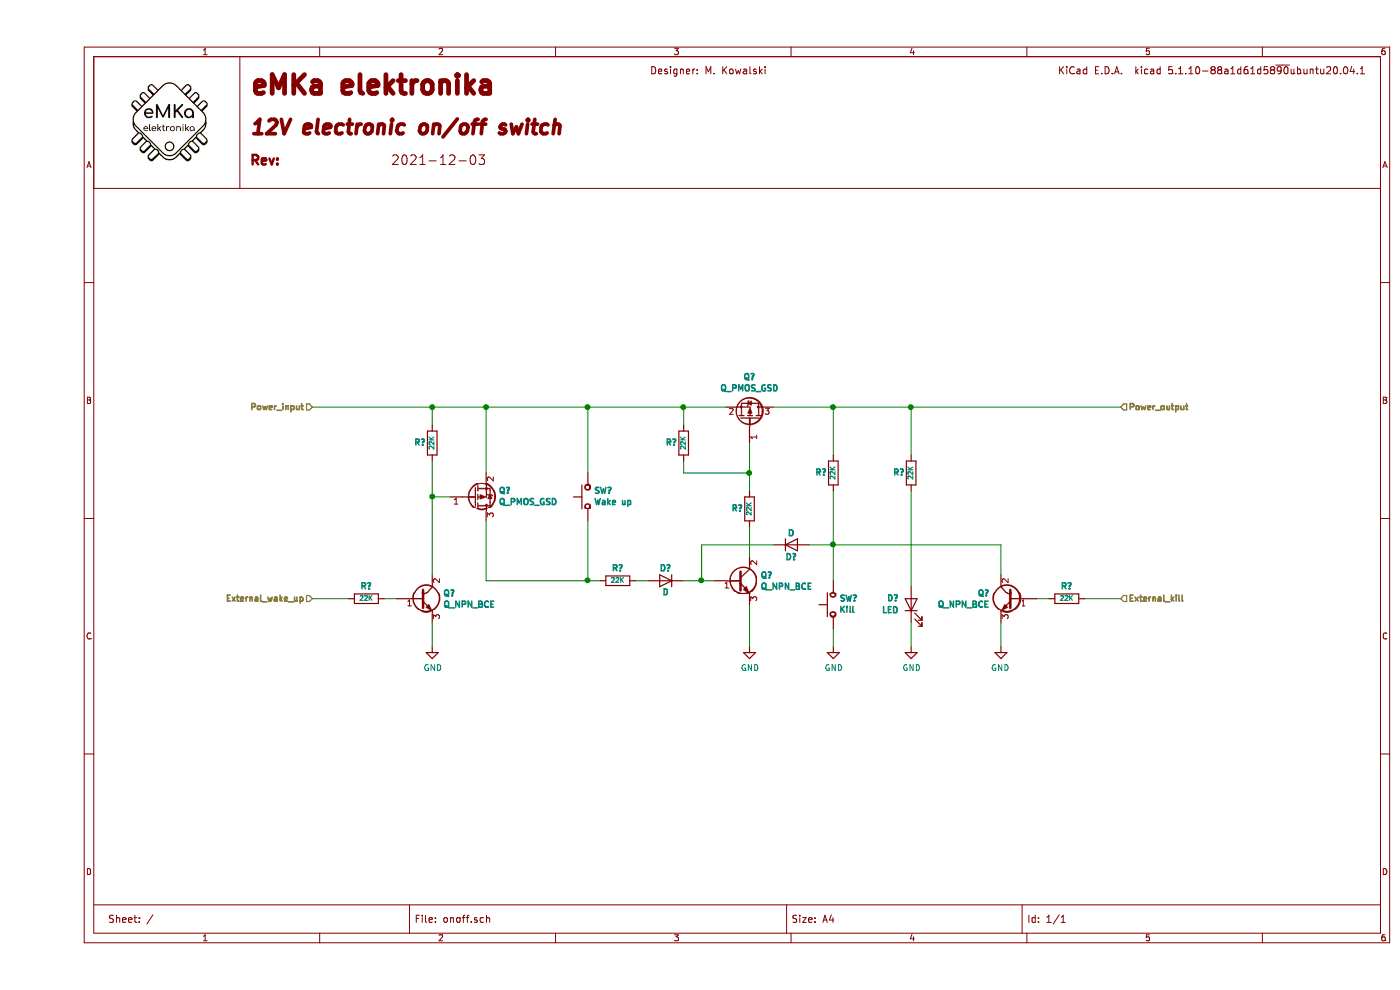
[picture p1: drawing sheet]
EESchema Schematic File Version 4
EELAYER 30 0
EELAYER END
$Descr A4 11693 8268
encoding utf-8
Sheet 1 1
Title "12V electronic on/off switch"
Date "2021-12-03"
Rev ""
Comp "eMKa elektronika"
Comment1 "Designer: M. Kowalski"
Comment2 ""
Comment3 ""
Comment4 ""
$EndDescr
$Comp
L Device:Q_PMOS_GSD Q?
U 1 1
P 5950 3500
F 0 "Q?" V 6298 3500 50  0000 C CNB
F 1 "Q_PMOS_GSD" V 6203 3500 50  0000 C CNB
F 2 "" H 6150 3600 50  0001 C CNN
F 3 "~" H 5950 3500 50  0001 C CNN
	1    5950 3500
	0    1    -1   0   
$EndComp
Text HLabel 2300 3400 0    50   Input ~ 10
Power_input
$Comp
L Device:R R?
U 1 1
P 4850 4850
F 0 "R?" V 4950 4850 50  0000 C CNB
F 1 "22K" V 4850 4850 39  0000 C CNB
F 2 "" V 4780 4850 50  0001 C CNN
F 3 "~" H 4850 4850 50  0001 C CNN
	1    4850 4850
	0    -1   -1   0   
$EndComp
Wire Wire Line
	5400 3550 5400 3400
Connection ~ 5400 3400
Wire Wire Line
	5400 3400 5750 3400
Wire Wire Line
	5400 3850 5400 3950
Wire Wire Line
	5400 3950 5950 3950
Wire Wire Line
	5950 3950 5950 3700
$Comp
L Device:Q_NPN_BCE Q?
U 1 1
P 5850 4850
F 0 "Q?" H 6041 4898 50  0000 L CNB
F 1 "Q_NPN_BCE" H 6041 4803 50  0000 L CNB
F 2 "" H 6050 4950 50  0001 C CNN
F 3 "~" H 5850 4850 50  0001 C CNN
	1    5850 4850
	1    0    0    -1  
$EndComp
Wire Wire Line
	5950 5050 5950 5400
$Comp
L power:GND #PWR?
U 1 1
P 5950 5400
F 0 "#PWR?" H 5950 5150 50  0001 C CNN
F 1 "GND" H 5955 5224 50  0000 C CNN
F 2 "" H 5950 5400 50  0001 C CNN
F 3 "" H 5950 5400 50  0001 C CNN
	1    5950 5400
	1    0    0    -1  
$EndComp
$Comp
L Device:R R?
U 1 1
P 5400 3700
F 0 "R?" H 5450 3700 50  0000 L CNB
F 1 "22K" V 5400 3700 39  0000 C CNB
F 2 "" V 5330 3700 50  0001 C CNN
F 3 "~" H 5400 3700 50  0001 C CNN
	1    5400 3700
	-1   0    0    1   
$EndComp
Connection ~ 4600 3400
Wire Wire Line
	4600 3400 5400 3400
$Comp
L Switch:SW_Push SW?
U 1 1
P 4600 4150
F 0 "SW?" V 4648 4100 50  0000 R CNB
F 1 "Wake up" V 4553 4100 50  0000 R CNB
F 2 "" H 4600 4350 50  0001 C CNN
F 3 "~" H 4600 4350 50  0001 C CNN
	1    4600 4150
	0    -1   -1   0   
$EndComp
Wire Wire Line
	4600 4350 4600 4850
$Comp
L Device:Q_PMOS_GSD Q?
U 1 1
P 3650 4150
F 0 "Q?" H 3855 4102 50  0000 L CNB
F 1 "Q_PMOS_GSD" H 3855 4197 50  0000 L CNB
F 2 "" H 3850 4250 50  0001 C CNN
F 3 "~" H 3650 4150 50  0001 C CNN
	1    3650 4150
	1    0    0    1   
$EndComp
Wire Wire Line
	2300 3400 3300 3400
Wire Wire Line
	3750 4350 3750 4850
Wire Wire Line
	3750 4850 4600 4850
$Comp
L Device:Q_NPN_BCE Q?
U 1 1
P 3200 5000
F 0 "Q?" H 3391 5048 50  0000 L CNB
F 1 "Q_NPN_BCE" H 3391 4953 50  0000 L CNB
F 2 "" H 3400 5100 50  0001 C CNN
F 3 "~" H 3200 5000 50  0001 C CNN
	1    3200 5000
	1    0    0    -1  
$EndComp
Wire Wire Line
	3300 4800 3300 4150
Wire Wire Line
	3300 4150 3450 4150
Wire Wire Line
	3750 3400 3750 3950
Wire Wire Line
	4600 3400 4600 3950
Connection ~ 3750 3400
Wire Wire Line
	3750 3400 4600 3400
Wire Wire Line
	4700 4850 4600 4850
Connection ~ 4600 4850
$Comp
L Device:D D?
U 1 1
P 5250 4850
F 0 "D?" H 5250 4750 50  0000 C CNB
F 1 "D" H 5250 4950 50  0000 C CNB
F 2 "" H 5250 4850 50  0001 C CNN
F 3 "~" H 5250 4850 50  0001 C CNN
	1    5250 4850
	-1   0    0    1   
$EndComp
Wire Wire Line
	5100 4850 5000 4850
Wire Wire Line
	5400 4850 5550 4850
$Comp
L power:GND #PWR?
U 1 1
P 3300 5400
F 0 "#PWR?" H 3300 5150 50  0001 C CNN
F 1 "GND" H 3305 5224 50  0000 C CNN
F 2 "" H 3300 5400 50  0001 C CNN
F 3 "" H 3300 5400 50  0001 C CNN
	1    3300 5400
	1    0    0    -1  
$EndComp
Wire Wire Line
	3300 5400 3300 5200
$Comp
L Device:R R?
U 1 1
P 2750 5000
F 0 "R?" V 2850 5000 50  0000 C CNB
F 1 "22K" V 2750 5000 39  0000 C CNB
F 2 "" V 2680 5000 50  0001 C CNN
F 3 "~" H 2750 5000 50  0001 C CNN
	1    2750 5000
	0    -1   -1   0   
$EndComp
Wire Wire Line
	2900 5000 3000 5000
Text HLabel 2300 5000 0    50   Input ~ 10
External_wake_up
Wire Wire Line
	2300 5000 2600 5000
$Comp
L Device:D D?
U 1 1
P 6300 4550
F 0 "D?" H 6300 4450 50  0000 C CNB
F 1 "D" H 6300 4650 50  0000 C CNB
F 2 "" H 6300 4550 50  0001 C CNN
F 3 "~" H 6300 4550 50  0001 C CNN
	1    6300 4550
	1    0    0    -1  
$EndComp
Wire Wire Line
	6150 4550 5550 4550
Wire Wire Line
	5550 4550 5550 4850
Connection ~ 5550 4850
Wire Wire Line
	5550 4850 5650 4850
$Comp
L Device:R R?
U 1 1
P 6650 3950
F 0 "R?" H 6700 3950 50  0000 L CNB
F 1 "22K" V 6650 3950 39  0000 C CNB
F 2 "" V 6580 3950 50  0001 C CNN
F 3 "~" H 6650 3950 50  0001 C CNN
	1    6650 3950
	-1   0    0    1   
$EndComp
Wire Wire Line
	6650 3800 6650 3400
Wire Wire Line
	6650 3400 6150 3400
Wire Wire Line
	6450 4550 6650 4550
Wire Wire Line
	6650 4550 6650 4100
$Comp
L Switch:SW_Push SW?
U 1 1
P 6650 5050
F 0 "SW?" V 6698 5000 50  0000 R CNB
F 1 "Kill" V 6603 5000 50  0000 R CNB
F 2 "" H 6650 5250 50  0001 C CNN
F 3 "~" H 6650 5250 50  0001 C CNN
	1    6650 5050
	0    -1   -1   0   
$EndComp
Wire Wire Line
	6650 4850 6650 4550
Connection ~ 6650 4550
$Comp
L power:GND #PWR?
U 1 1
P 6650 5400
F 0 "#PWR?" H 6650 5150 50  0001 C CNN
F 1 "GND" H 6655 5224 50  0000 C CNN
F 2 "" H 6650 5400 50  0001 C CNN
F 3 "" H 6650 5400 50  0001 C CNN
	1    6650 5400
	1    0    0    -1  
$EndComp
Wire Wire Line
	6650 5400 6650 5250
Text HLabel 9050 3400 2    50   Input ~ 10
Power_output
Wire Wire Line
	9050 3400 7300 3400
Connection ~ 6650 3400
Text HLabel 9050 5000 2    50   Input ~ 10
External_kill
$Comp
L Device:R R?
U 1 1
P 3300 3700
F 0 "R?" H 3350 3700 50  0000 L CNB
F 1 "22K" V 3300 3700 39  0000 C CNB
F 2 "" V 3230 3700 50  0001 C CNN
F 3 "~" H 3300 3700 50  0001 C CNN
	1    3300 3700
	-1   0    0    1   
$EndComp
Wire Wire Line
	3300 3850 3300 4150
Connection ~ 3300 4150
Wire Wire Line
	3300 3550 3300 3400
Connection ~ 3300 3400
Wire Wire Line
	3300 3400 3750 3400
$Comp
L Device:Q_NPN_BCE Q?
U 1 1
P 8150 5000
F 0 "Q?" H 8341 5048 50  0000 L CNB
F 1 "Q_NPN_BCE" H 8341 4953 50  0000 L CNB
F 2 "" H 8350 5100 50  0001 C CNN
F 3 "~" H 8150 5000 50  0001 C CNN
	1    8150 5000
	-1   0    0    -1  
$EndComp
Wire Wire Line
	8050 4800 8050 4550
$Comp
L power:GND #PWR?
U 1 1
P 8050 5400
F 0 "#PWR?" H 8050 5150 50  0001 C CNN
F 1 "GND" H 8055 5224 50  0000 C CNN
F 2 "" H 8050 5400 50  0001 C CNN
F 3 "" H 8050 5400 50  0001 C CNN
	1    8050 5400
	-1   0    0    -1  
$EndComp
Wire Wire Line
	8050 5400 8050 5200
$Comp
L Device:R R?
U 1 1
P 8600 5000
F 0 "R?" V 8700 5000 50  0000 C CNB
F 1 "22K" V 8600 5000 39  0000 C CNB
F 2 "" V 8530 5000 50  0001 C CNN
F 3 "~" H 8600 5000 50  0001 C CNN
	1    8600 5000
	0    1    -1   0   
$EndComp
Wire Wire Line
	8450 5000 8350 5000
Wire Wire Line
	9050 5000 8750 5000
Wire Wire Line
	8050 4550 6650 4550
$Comp
L Device:R R?
U 1 1
P 5950 4250
F 0 "R?" H 6000 4250 50  0000 L CNB
F 1 "22K" V 5950 4250 39  0000 C CNB
F 2 "" V 5880 4250 50  0001 C CNN
F 3 "~" H 5950 4250 50  0001 C CNN
	1    5950 4250
	-1   0    0    1   
$EndComp
Wire Wire Line
	5950 4400 5950 4650
Wire Wire Line
	5950 4100 5950 3950
Connection ~ 5950 3950
$Comp
L Device:R R?
U 1 1
P 7300 3950
F 0 "R?" H 7350 3950 50  0000 L CNB
F 1 "22K" V 7300 3950 39  0000 C CNB
F 2 "" V 7230 3950 50  0001 C CNN
F 3 "~" H 7300 3950 50  0001 C CNN
	1    7300 3950
	-1   0    0    1   
$EndComp
Wire Wire Line
	7300 3800 7300 3400
Connection ~ 7300 3400
Wire Wire Line
	7300 3400 6650 3400
$Comp
L Device:LED D?
U 1 1
P 7300 5050
F 0 "D?" V 7350 5150 50  0000 L CNB
F 1 "LED" V 7250 5150 50  0000 L CNB
F 2 "" H 7300 5050 50  0001 C CNN
F 3 "~" H 7300 5050 50  0001 C CNN
	1    7300 5050
	0    -1   -1   0   
$EndComp
Wire Wire Line
	7300 4900 7300 4100
$Comp
L power:GND #PWR?
U 1 1
P 7300 5400
F 0 "#PWR?" H 7300 5150 50  0001 C CNN
F 1 "GND" H 7305 5224 50  0000 C CNN
F 2 "" H 7300 5400 50  0001 C CNN
F 3 "" H 7300 5400 50  0001 C CNN
	1    7300 5400
	1    0    0    -1  
$EndComp
Wire Wire Line
	7300 5400 7300 5200
$EndSCHEMATC
